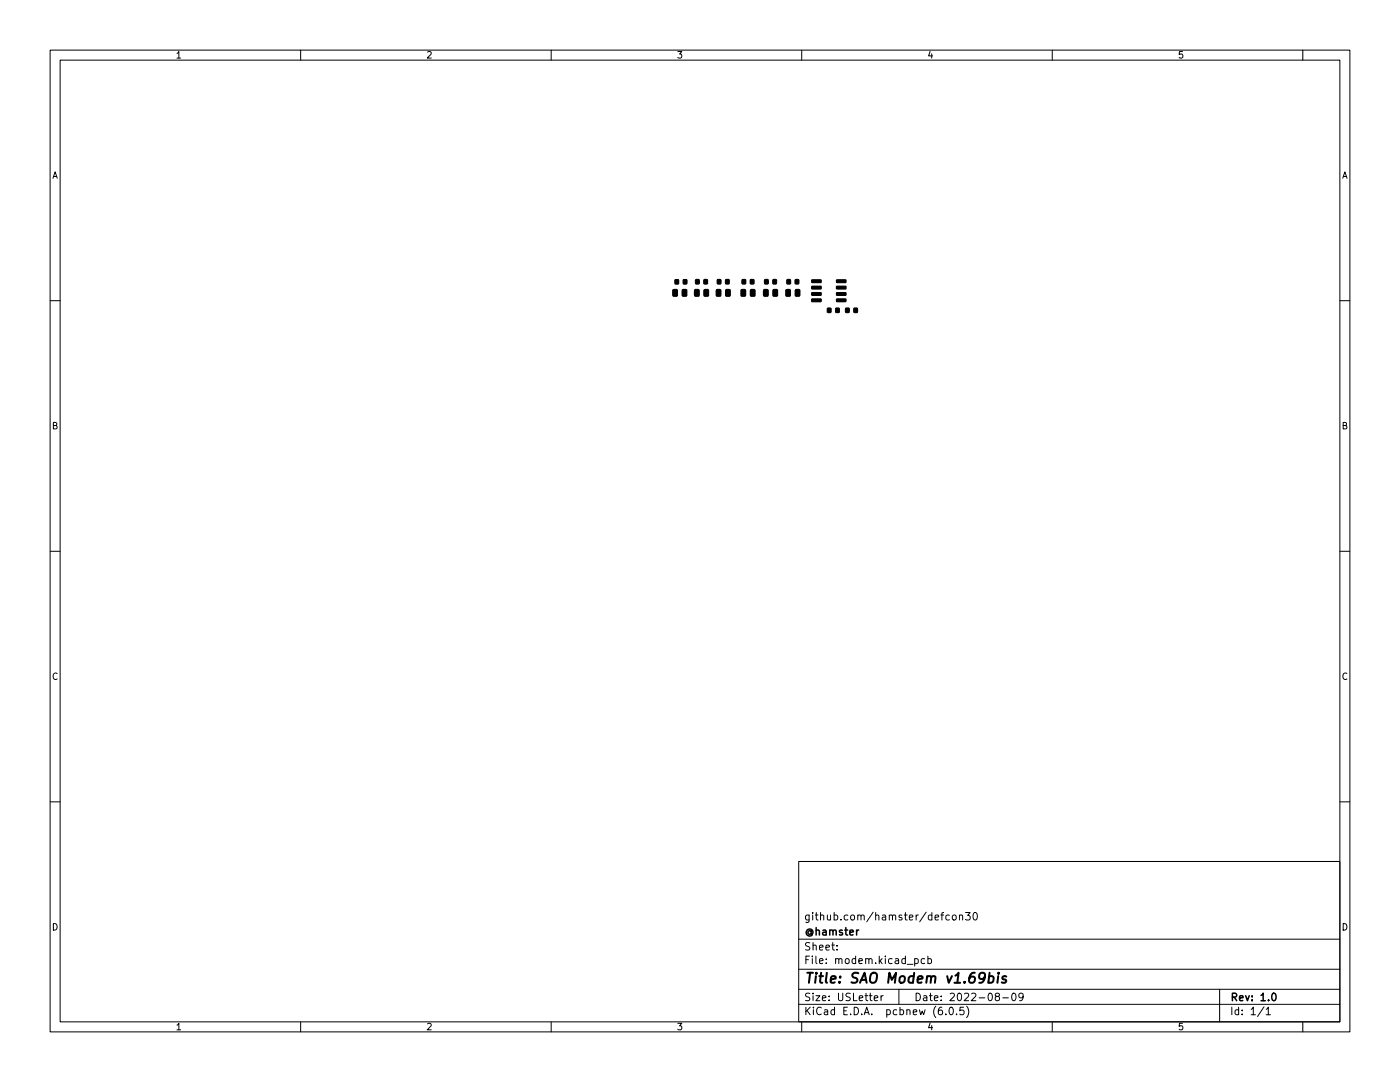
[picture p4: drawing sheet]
<svg xmlns="http://www.w3.org/2000/svg" width="279mm" height="216mm" viewBox="0 0 279 216" stroke-linecap="round" stroke-linejoin="round" font-family="sans-serif">
<g fill="none" stroke="#000" stroke-width=".2">
<path d="M10 10h259.4v195.9h-259.4zM12 12h255.4v191.9h-255.4zM60 10v2M110 10v2M160 10v2M210 10v2M260 10v2M10 60h2M267.4 60h2M10 110h2M267.4 110h2M10 160h2"/>
<path d="M267.4 160h2M159.4 171.9h108v32h-108zM159.4 197.4h108M159.4 193.4h108M159.4 187.4h108M167 189.4v.2M167 188.7v.1M174.5 199.2l.7-.2-.1-.3h-.4l-.2 .2v.7h.6M175.8 198.7v1M176.3 198.7l-.5 .3M179.4 197.4v3M182.5 191.4l.5-.1 .3 .3-.2 .6h-.6"/>
<path d="M182.5 191.3v1.5M184.5 191.4l-.4-.1-.3 .3 .2 .6h.5M185.2 191.4l.4-.1 .3 .3-.1 .6h-.6M185.2 190.8v1.5M189.5 182.6h-.5l-.2 .3 .1 .6h.6M190.2 182.6h.3l.3 .3v.4l-.3 .3-.3-.1-.2-.2zM191.5 182.7l.2-.1h.3l.1 1M191.5 182.6v1M192.7 182.1h.9l-.5 .5 .4 .2v.6l-.2 .2-.6-.2M194.4 182.2l.1-.1a.8 .8 0 0 1 .6 .7 .8 .8 0 0 1-.6 .8 1 1 0 0 1-.1-1.4zM198.9 198.8l-.3-.3 .1-.2 .2-.1h.4l.2 .3-.1 .2-.6 .2-.2 .2 .1 .4 .2 .2h.3l.3-.3v-.3l-.3-.3M200.1 199.1h1.2"/>
<path d="M202 198.3l.3-.1a.8 .8 0 0 1 .5 .7 .8 .8 0 0 1-.5 .8l-.3-.2-.1-.4zM204.2 198.8l-.3 .3h-.3l-.3-.3 .2-.6h.4l.2 .1a.99 .99 0 0 1-.3 1.4h-.3M243.4 197.4v6.5M60 203.9v2M110 203.9v2M159.4 200.4h108M160 203.9v2M188.8 202.3v.2M189.6 201h.2a.8 .8 0 0 1 .5 .7 .8 .8 0 0 1-.5 .8 1 1 0 0 1-.2-1.5zM190.9 202.3v.2M192.3 201h-.7l-.1 .7 .3-.2 .5 .1 .1 .2-.1 .5-.2 .2-.6-.2M192.9 200.8a1.72 1.72 0 0 1 0 2.2"/>
<path d="M210 203.9v2M252.3 200.9l-1.3 1.9M252.7 201.4l.4-.4v1.5M252.7 202.5h.8M260 203.9v2"/>
</g>
<path d="M254 198.2h.2a.8 .8 0 0 1 .5 .7 .8 .8 0 0 1-.5 .8 1 1 0 0 1-.2-1.5z" fill="none" stroke="#000" stroke-width=".3"/>
<path d="M197.4 194.9h.8l.1 .3-.1 .5a.66 .66 0 0 1-.9 .3M197.5 194.1l-.3 2M199.2 194.8l-.1 1.3M199.3 194.1v.2M200.8 194.9a.49 .49 0 0 0-.8 .3l.1 .1 .5 .1 .2 .3-.3 .4-.6-.1" fill="none" stroke="#000" stroke-width=".4"/>
<g fill="#000" stroke="#000" stroke-width=".2">
<path d="M134.3 57.8l.7-.1 .2 .2v1l-.1 .2h-.6l-.2-.1zM134.7 55.8h.7v.8h-.7zM136.2 57.8l.6-.1 .3 .2v1l-.2 .2h-.5l-.3-.1zM136.4 55.8h.7v.8h-.7zM138.7 57.8l.6-.1 .2 .2 .1 1-.2 .2h-.6l-.2-.1zM138.8 55.8h.7v.8h-.7zM140.5 55.8h.7v.8h-.7zM140.5 57.8l.7-.1 .2 .2v1l-.1 .2h-.6l-.2-.1zM143 57.8l.6-.1 .3 .2v1l-.2 .2h-.5l-.3-.1zM143.2 55.8h.7v.8h-.7zM144.8 55.8h.7v.8h-.7zM144.9 57.8l.6-.1 .2 .2 .1 1-.2 .2h-.6l-.2-.1z"/>
<path d="M147.9 57.8l.7-.1 .2 .2v1l-.1 .2h-.6l-.2-.1zM148.1 55.8h.7v.8h-.7zM149.8 55.8h.6v.8h-.6zM149.8 57.8l.7-.1 .2 .2v1l-.1 .2h-.6l-.3-.1zM152.4 57.8l.7-.1 .2 .2v1l-.1 .2h-.6l-.2-.1zM152.6 55.8h.7v.8h-.7zM154.3 55.8h.6v.8h-.6zM154.3 57.8l.7-.1 .2 .2v1l-.1 .2h-.6l-.3-.1zM156.9 57.8l.6-.1 .3 .2v1l-.2 .2h-.6l-.2-.1zM157.1 55.8h.6v.8h-.6zM158.7 55.8h.7v.8h-.7zM158.7 57.8l.7-.1 .2 .2 .1 1-.2 .2h-.6l-.2-.1z"/>
<path d="M162 58.4h1.8l.1 .5h-1.8zM162 57.1h1.8l.1 .5-1.8 .1zM162 55.9l1.8-.1 .1 .5-1.8 .1zM167 55.9l1.8-.1v.5l-1.8 .1zM167 57.1h1.8v.5l-1.8 .1zM167 58.4h1.8v.5h-1.8zM162 59.7l1.8-.1 .1 .5-1.8 .1zM165.1 61.5h.7v.8h-.7zM166.8 61.5h.7v.8h-.7zM168.8 61.5h.7v.8h-.7zM167 59.7l1.8-.1v.5l-1.8 .1zM170.4 61.5h.7v.8h-.7z"/>
</g>
<text font-size="2.8" x="160.4" y="196.2">Title: SAO Modem v1.69bis</text>
<g font-size="2.1">
<text x="160.4" y="183.6">github.com/hamster/defcon30</text>
<text x="160.4" y="189.7">Sheet:</text>
<text x="160.4" y="186.7">@hamster</text>
<text x="160.4" y="192.4">File: modem.kicad_pcb</text>
<text x="160.4" y="202.5">KiCad E.D.A. pcbnew (6.0.5)</text>
<text x="160.4" y="199.7">Size: USLetter</text>
<text x="182.4" y="199.7">Date: 2022-08-09</text>
<text x="245.4" y="199.7">Rev: 1.0</text>
<text x="245.4" y="202.5">Id: 1/1</text>
</g>
<g font-size="1.8">
<text x="35" y="11.6">1</text>
<text x="85" y="11.6">2</text>
<text x="135" y="11.6">3</text>
<text x="185" y="11.6">4</text>
<text x="235" y="11.6">5</text>
<text x="10.3" y="35.6">A</text>
<text x="267.7" y="35.6">A</text>
<text x="10.3" y="85.7">B</text>
<text x="267.7" y="85.7">B</text>
<text x="10.3" y="135.6">C</text>
<text x="267.7" y="135.6">C</text>
<text x="10.3" y="185.7">D</text>
<text x="267.7" y="185.7">D</text>
<text x="35" y="205.6">1</text>
<text x="85" y="205.6">2</text>
<text x="135" y="205.6">3</text>
<text x="185" y="205.6">4</text>
<text x="235" y="205.6">5</text>
</g>
</svg>
